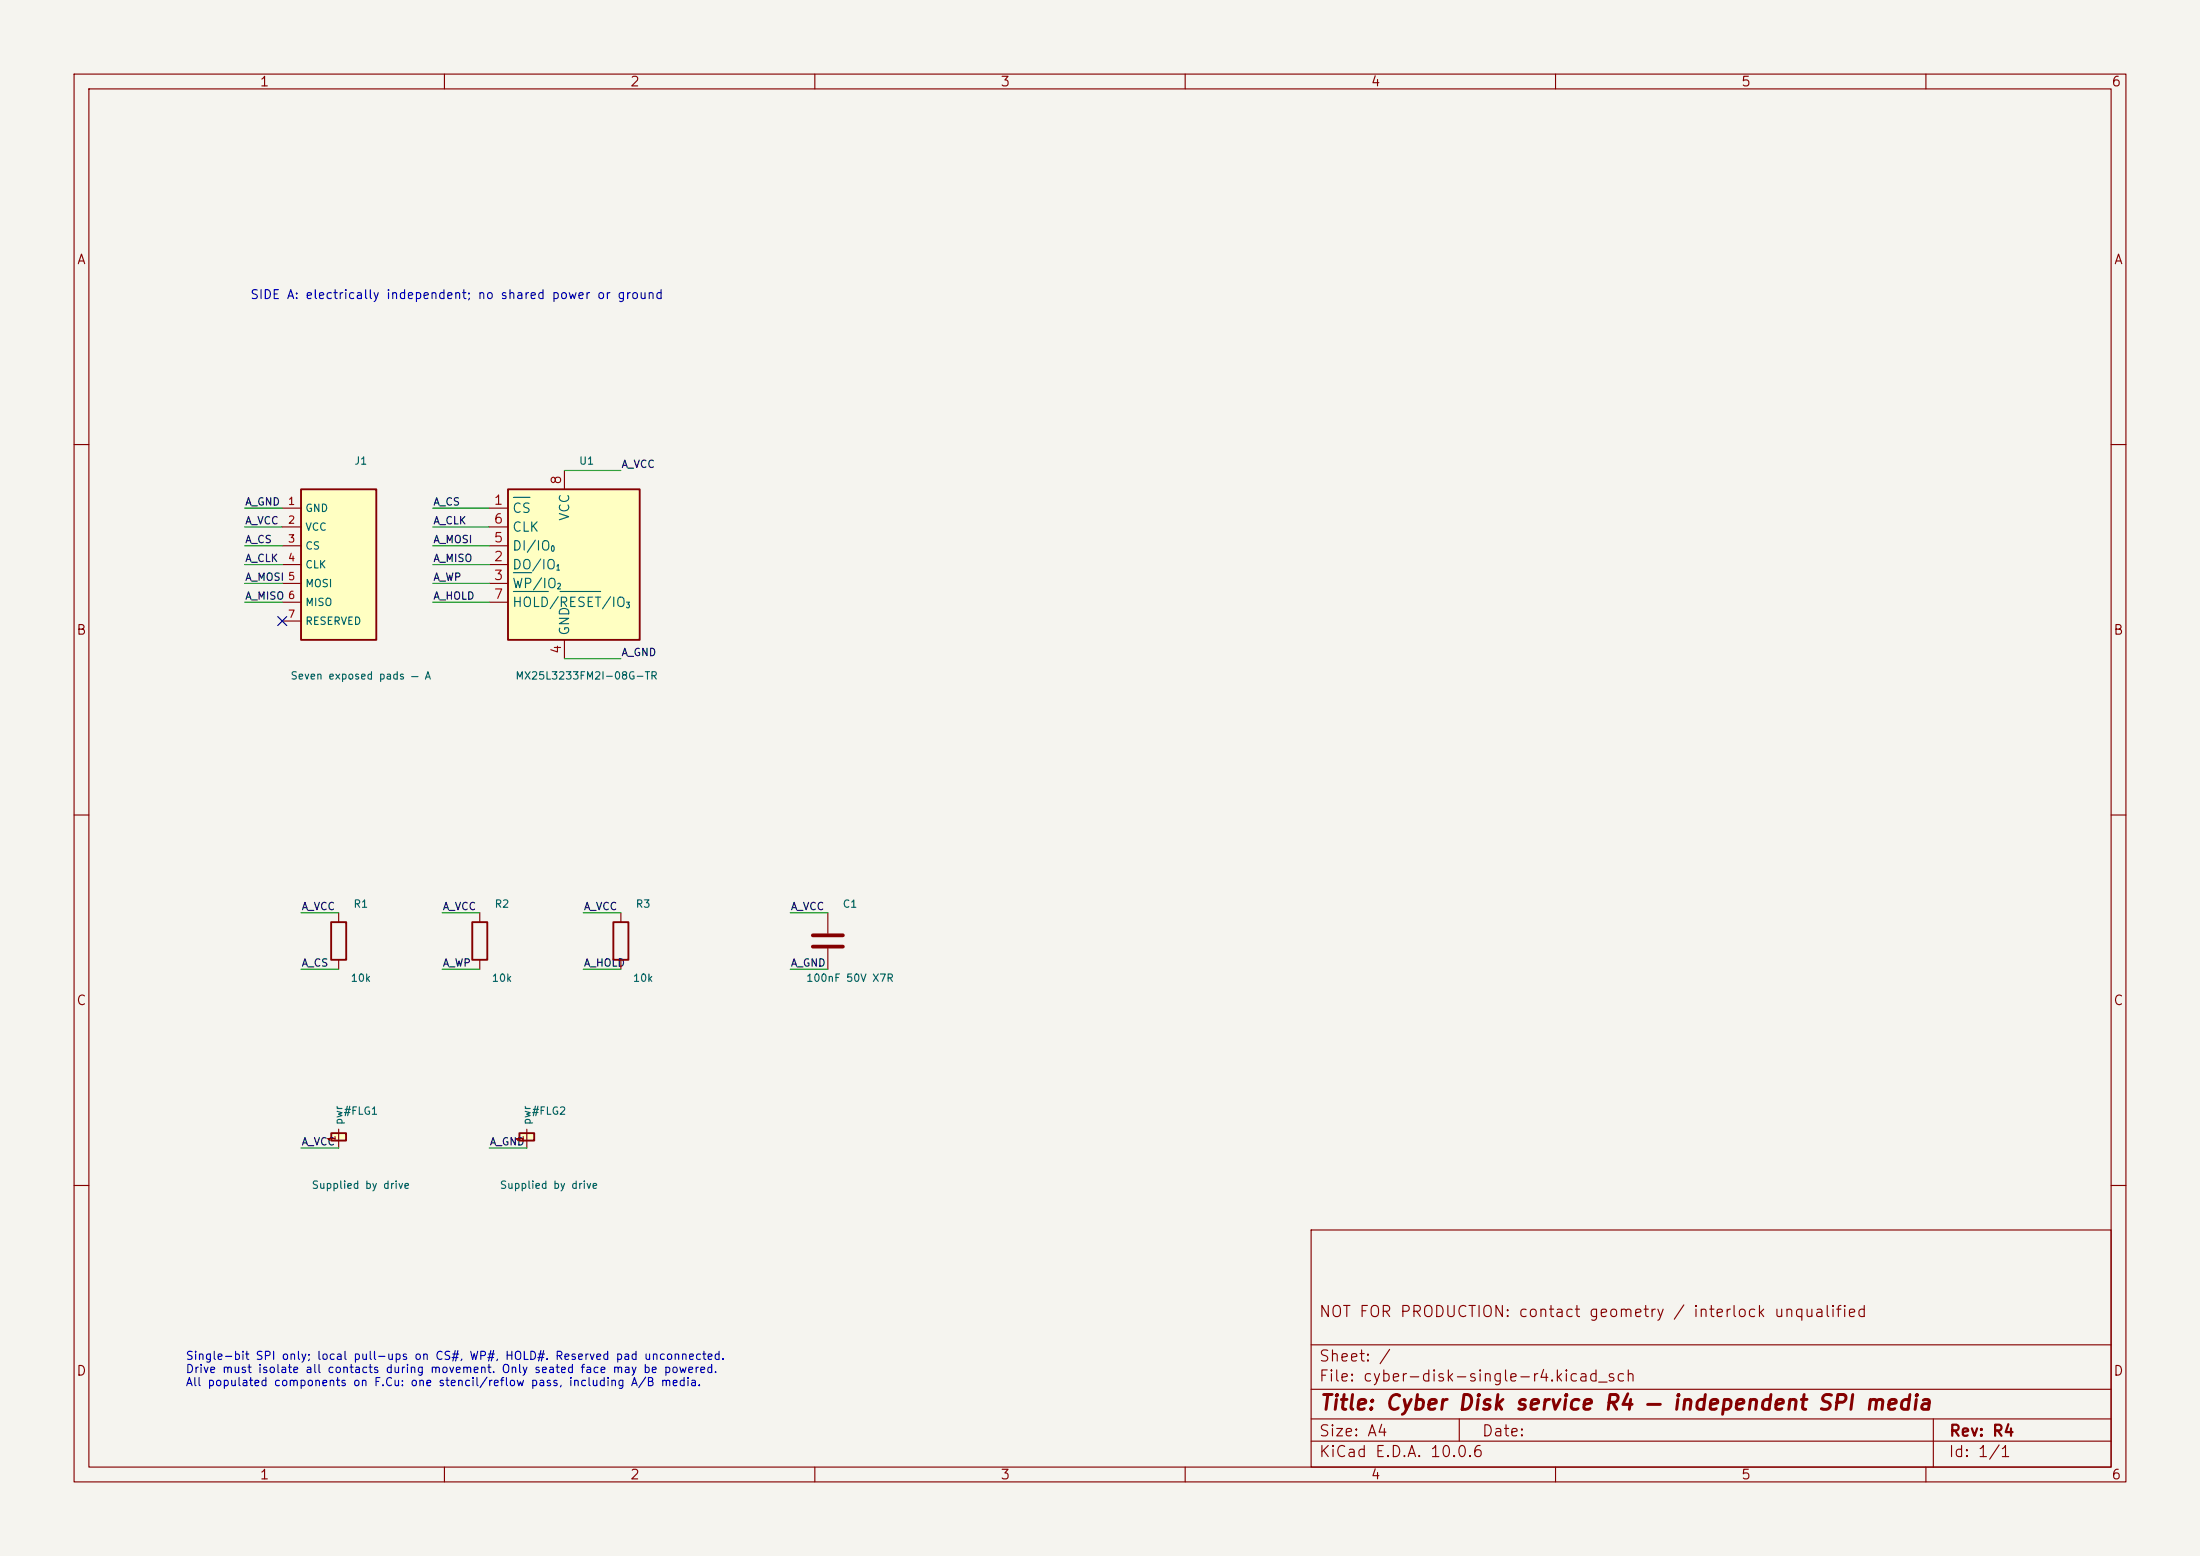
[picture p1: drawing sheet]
(kicad_sch (version 20230121) (generator eeschema) (paper "A4") (title_block (title "Cyber Disk service R4 — independent SPI media") (rev "R4") (comment 1 "NOT FOR PRODUCTION: contact geometry / interlock unqualified")) (lib_symbols (symbol "Roddy:MX25L3233FM2I_08G"
  (exclude_from_sim no)
  (in_bom yes)
  (on_board yes)
  (in_pos_files yes)
  (duplicate_pin_numbers_are_jumpers no)
  (property "Reference" "U" (at -6.35 11.43 0) (show_name no) (do_not_autoplace no) (effects (font (size 1.27 1.27))))
  (property "Value" "MX25L3233FM2I_08G" (at 7.62 11.43 0) (show_name no) (do_not_autoplace no) (effects (font (size 1.27 1.27))))
  (property "Footprint" "Package_SO:SOIC-8_5.3x5.3mm_P1.27mm" (at 0 0 0) (show_name no) (do_not_autoplace no) (hide yes) (effects (font (size 1.27 1.27))))
  (property "Datasheet" "https://www.macronix.com/Lists/Datasheet/Attachments/8933/MX25L3233F,%203V,%2032Mb,%20v1.7.pdf" (at 0 0 0) (show_name no) (do_not_autoplace no) (hide yes) (effects (font (size 1.27 1.27))))
  (property "Description" "32Mbit / 4MiB Serial Flash Memory, Standard/Dual/Quad SPI, 2.65-3.6V, SOP-8 (200 mil)" (at 0 0 0) (show_name no) (do_not_autoplace no) (hide yes) (effects (font (size 1.27 1.27))))
  (symbol "MX25L3233FM2I_08G_0_1"
   (rectangle (start -7.62 10.16) (end 10.16 -10.16) (stroke (width 0.254) (type default)) (fill (type background))))
  (symbol "MX25L3233FM2I_08G_1_1"
   (pin input line (at -10.16 7.62 0) (length 2.54) (name "~{CS}" (effects (font (size 1.27 1.27)))) (number "1" (effects (font (size 1.27 1.27)))))
   (pin bidirectional line (at -10.16 0 0) (length 2.54) (name "DO/IO_{1}" (effects (font (size 1.27 1.27)))) (number "2" (effects (font (size 1.27 1.27)))))
   (pin bidirectional line (at -10.16 -2.54 0) (length 2.54) (name "~{WP}/IO_{2}" (effects (font (size 1.27 1.27)))) (number "3" (effects (font (size 1.27 1.27)))))
   (pin power_in line (at 0 -12.7 90) (length 2.54) (name "GND" (effects (font (size 1.27 1.27)))) (number "4" (effects (font (size 1.27 1.27)))))
   (pin bidirectional line (at -10.16 2.54 0) (length 2.54) (name "DI/IO_{0}" (effects (font (size 1.27 1.27)))) (number "5" (effects (font (size 1.27 1.27)))))
   (pin input line (at -10.16 5.08 0) (length 2.54) (name "CLK" (effects (font (size 1.27 1.27)))) (number "6" (effects (font (size 1.27 1.27)))))
   (pin bidirectional line (at -10.16 -5.08 0) (length 2.54) (name "~{HOLD}/~{RESET}/IO_{3}" (effects (font (size 1.27 1.27)))) (number "7" (effects (font (size 1.27 1.27)))))
   (pin power_in line (at 0 12.7 270) (length 2.54) (name "VCC" (effects (font (size 1.27 1.27)))) (number "8" (effects (font (size 1.27 1.27))))))
  (embedded_fonts no))
(symbol "Device:R"
  (pin_numbers (hide yes))
  (pin_names
   (offset 0))
  (exclude_from_sim no)
  (in_bom yes)
  (on_board yes)
  (in_pos_files yes)
  (duplicate_pin_numbers_are_jumpers no)
  (property "Reference" "R" (at 2.032 0 90) (show_name no) (do_not_autoplace no) (effects (font (size 1.27 1.27))))
  (property "Value" "R" (at 0 0 90) (show_name no) (do_not_autoplace no) (effects (font (size 1.27 1.27))))
  (property "Footprint" "" (at -1.778 0 90) (show_name no) (do_not_autoplace no) (hide yes) (effects (font (size 1.27 1.27))))
  (property "Datasheet" "" (at 0 0 0) (show_name no) (do_not_autoplace no) (hide yes) (effects (font (size 1.27 1.27))))
  (property "Description" "Resistor" (at 0 0 0) (show_name no) (do_not_autoplace no) (hide yes) (effects (font (size 1.27 1.27))))
  (symbol "R_0_1"
   (rectangle (start -1.016 -2.54) (end 1.016 2.54) (stroke (width 0.254) (type default)) (fill (type none))))
  (symbol "R_1_1"
   (pin passive line (at 0 3.81 270) (length 1.27) (name "" (effects (font (size 1.27 1.27)))) (number "1" (effects (font (size 1.27 1.27)))))
   (pin passive line (at 0 -3.81 90) (length 1.27) (name "" (effects (font (size 1.27 1.27)))) (number "2" (effects (font (size 1.27 1.27))))))
  (embedded_fonts no))
(symbol "Device:C"
  (pin_numbers (hide yes))
  (pin_names
   (offset 0.254))
  (exclude_from_sim no)
  (in_bom yes)
  (on_board yes)
  (in_pos_files yes)
  (duplicate_pin_numbers_are_jumpers no)
  (property "Reference" "C" (at 0.635 2.54 0) (show_name no) (do_not_autoplace no) (effects (font (size 1.27 1.27)) (justify left)))
  (property "Value" "C" (at 0.635 -2.54 0) (show_name no) (do_not_autoplace no) (effects (font (size 1.27 1.27)) (justify left)))
  (property "Footprint" "" (at 0.9652 -3.81 0) (show_name no) (do_not_autoplace no) (hide yes) (effects (font (size 1.27 1.27))))
  (property "Datasheet" "" (at 0 0 0) (show_name no) (do_not_autoplace no) (hide yes) (effects (font (size 1.27 1.27))))
  (property "Description" "Unpolarized capacitor" (at 0 0 0) (show_name no) (do_not_autoplace no) (hide yes) (effects (font (size 1.27 1.27))))
  (symbol "C_0_1"
   (polyline (pts (xy -2.032 0.762) (xy 2.032 0.762)) (stroke (width 0.508) (type default)) (fill (type none)))
   (polyline (pts (xy -2.032 -0.762) (xy 2.032 -0.762)) (stroke (width 0.508) (type default)) (fill (type none))))
  (symbol "C_1_1"
   (pin passive line (at 0 3.81 270) (length 2.794) (name "" (effects (font (size 1.27 1.27)))) (number "1" (effects (font (size 1.27 1.27)))))
   (pin passive line (at 0 -3.81 90) (length 2.794) (name "" (effects (font (size 1.27 1.27)))) (number "2" (effects (font (size 1.27 1.27))))))
  (embedded_fonts no))
(symbol "Roddy:Contact7" (pin_names (offset 0.5)) (in_bom yes) (on_board yes) (property "Reference" "X" (at 0 12 0) (effects (font (size 1 1)))) (property "Value" "Contact7" (at 0 -12 0) (effects (font (size 1 1)))) (symbol "Contact7_1_1" (rectangle (start -5.08 10.16) (end 5.08 -10.16) (stroke (width 0.254) (type default)) (fill (type background))) (pin passive line (at -7.62 7.62 0) (length 2.54) (name "GND" (effects (font (size 1 1)))) (number "1" (effects (font (size 1 1)))) )(pin passive line (at -7.62 5.08 0) (length 2.54) (name "VCC" (effects (font (size 1 1)))) (number "2" (effects (font (size 1 1)))) )(pin passive line (at -7.62 2.54 0) (length 2.54) (name "CS" (effects (font (size 1 1)))) (number "3" (effects (font (size 1 1)))) )(pin passive line (at -7.62 0.0 0) (length 2.54) (name "CLK" (effects (font (size 1 1)))) (number "4" (effects (font (size 1 1)))) )(pin passive line (at -7.62 -2.54 0) (length 2.54) (name "MOSI" (effects (font (size 1 1)))) (number "5" (effects (font (size 1 1)))) )(pin passive line (at -7.62 -5.079999999999999 0) (length 2.54) (name "MISO" (effects (font (size 1 1)))) (number "6" (effects (font (size 1 1)))) )(pin passive line (at -7.62 -7.62 0) (length 2.54) (name "RESERVED" (effects (font (size 1 1)))) (number "7" (effects (font (size 1 1)))) )))
(symbol "Roddy:SupplyFlag" (pin_names (offset 0.5)) (in_bom yes) (on_board yes) (property "Reference" "X" (at 0 12 0) (effects (font (size 1 1)))) (property "Value" "SupplyFlag" (at 0 -12 0) (effects (font (size 1 1)))) (symbol "SupplyFlag_1_1" (rectangle (start -1 1) (end 1 2) (stroke (width 0.254) (type default)) (fill (type background))) (pin power_out line (at 0 0 90) (length 2.54) (name "pwr" (effects (font (size 1 1)))) (number "1" (effects (font (size 1 1)))) ))))
(symbol (lib_id "Roddy:MX25L3233FM2I_08G") (at 76.2 76.2 0) (unit 1) (in_bom yes) (on_board yes) (dnp no) (property "Reference" "U1" (at 79.2 62.2 0) (effects (font (size 1 1)))) (property "Value" "MX25L3233FM2I-08G-TR" (at 79.2 91.2 0) (effects (font (size 1 1)))) (property "Footprint" "HardwareSilk:Package_SO__SOIC-8_5.3x5.3mm_P1.27mm" (at 76.2 76.2 0) (effects (font (size 1 1)) hide)))
(wire (pts (xy 66.0400 68.5800) (xy 58.4200 68.5800)) (stroke (width 0) (type default)))
(label "A_CS" (at 58.4200 68.5800 0) (effects (font (size 1 1)) (justify left bottom)))
(wire (pts (xy 66.0400 76.2000) (xy 58.4200 76.2000)) (stroke (width 0) (type default)))
(label "A_MISO" (at 58.4200 76.2000 0) (effects (font (size 1 1)) (justify left bottom)))
(wire (pts (xy 66.0400 78.7400) (xy 58.4200 78.7400)) (stroke (width 0) (type default)))
(label "A_WP" (at 58.4200 78.7400 0) (effects (font (size 1 1)) (justify left bottom)))
(wire (pts (xy 76.2000 88.9000) (xy 83.8200 88.9000)) (stroke (width 0) (type default)))
(label "A_GND" (at 83.8200 88.9000 0) (effects (font (size 1 1)) (justify left bottom)))
(wire (pts (xy 66.0400 73.6600) (xy 58.4200 73.6600)) (stroke (width 0) (type default)))
(label "A_MOSI" (at 58.4200 73.6600 0) (effects (font (size 1 1)) (justify left bottom)))
(wire (pts (xy 66.0400 71.1200) (xy 58.4200 71.1200)) (stroke (width 0) (type default)))
(label "A_CLK" (at 58.4200 71.1200 0) (effects (font (size 1 1)) (justify left bottom)))
(wire (pts (xy 66.0400 81.2800) (xy 58.4200 81.2800)) (stroke (width 0) (type default)))
(label "A_HOLD" (at 58.4200 81.2800 0) (effects (font (size 1 1)) (justify left bottom)))
(wire (pts (xy 76.2000 63.5000) (xy 83.8200 63.5000)) (stroke (width 0) (type default)))
(label "A_VCC" (at 83.8200 63.5000 0) (effects (font (size 1 1)) (justify left bottom)))
(symbol (lib_id "Roddy:Contact7") (at 45.72 76.2 0) (unit 1) (in_bom yes) (on_board yes) (dnp no) (property "Reference" "J1" (at 48.72 62.2 0) (effects (font (size 1 1)))) (property "Value" "Seven exposed pads — A" (at 48.72 91.2 0) (effects (font (size 1 1)))) (property "Footprint" "HardwareSilk:Roddy__Contact7_F" (at 45.72 76.2 0) (effects (font (size 1 1)) hide)))
(wire (pts (xy 38.1000 68.5800) (xy 33.0200 68.5800)) (stroke (width 0) (type default)))
(label "A_GND" (at 33.0200 68.5800 0) (effects (font (size 1 1)) (justify left bottom)))
(wire (pts (xy 38.1000 71.1200) (xy 33.0200 71.1200)) (stroke (width 0) (type default)))
(label "A_VCC" (at 33.0200 71.1200 0) (effects (font (size 1 1)) (justify left bottom)))
(wire (pts (xy 38.1000 73.6600) (xy 33.0200 73.6600)) (stroke (width 0) (type default)))
(label "A_CS" (at 33.0200 73.6600 0) (effects (font (size 1 1)) (justify left bottom)))
(wire (pts (xy 38.1000 76.2000) (xy 33.0200 76.2000)) (stroke (width 0) (type default)))
(label "A_CLK" (at 33.0200 76.2000 0) (effects (font (size 1 1)) (justify left bottom)))
(wire (pts (xy 38.1000 78.7400) (xy 33.0200 78.7400)) (stroke (width 0) (type default)))
(label "A_MOSI" (at 33.0200 78.7400 0) (effects (font (size 1 1)) (justify left bottom)))
(wire (pts (xy 38.1000 81.2800) (xy 33.0200 81.2800)) (stroke (width 0) (type default)))
(label "A_MISO" (at 33.0200 81.2800 0) (effects (font (size 1 1)) (justify left bottom)))
(no_connect (at 38.1 83.82))
(symbol (lib_id "Device:R") (at 45.72 127 0) (unit 1) (in_bom yes) (on_board yes) (dnp no) (property "Reference" "R1" (at 48.72 122 0) (effects (font (size 1 1)))) (property "Value" "10k" (at 48.72 132 0) (effects (font (size 1 1)))) (property "Footprint" "HardwareSilk:Resistor_SMD__R_0805_2012Metric" (at 45.72 127 0) (effects (font (size 1 1)) hide)))
(wire (pts (xy 45.7200 123.1900) (xy 40.6400 123.1900)) (stroke (width 0) (type default)))
(label "A_VCC" (at 40.6400 123.1900 0) (effects (font (size 1 1)) (justify left bottom)))
(wire (pts (xy 45.7200 130.8100) (xy 40.6400 130.8100)) (stroke (width 0) (type default)))
(label "A_CS" (at 40.6400 130.8100 0) (effects (font (size 1 1)) (justify left bottom)))
(symbol (lib_id "Device:R") (at 64.77 127 0) (unit 1) (in_bom yes) (on_board yes) (dnp no) (property "Reference" "R2" (at 67.77 122 0) (effects (font (size 1 1)))) (property "Value" "10k" (at 67.77 132 0) (effects (font (size 1 1)))) (property "Footprint" "HardwareSilk:Resistor_SMD__R_0805_2012Metric" (at 64.77 127 0) (effects (font (size 1 1)) hide)))
(wire (pts (xy 64.7700 123.1900) (xy 59.6900 123.1900)) (stroke (width 0) (type default)))
(label "A_VCC" (at 59.6900 123.1900 0) (effects (font (size 1 1)) (justify left bottom)))
(wire (pts (xy 64.7700 130.8100) (xy 59.6900 130.8100)) (stroke (width 0) (type default)))
(label "A_WP" (at 59.6900 130.8100 0) (effects (font (size 1 1)) (justify left bottom)))
(symbol (lib_id "Device:R") (at 83.82 127 0) (unit 1) (in_bom yes) (on_board yes) (dnp no) (property "Reference" "R3" (at 86.82 122 0) (effects (font (size 1 1)))) (property "Value" "10k" (at 86.82 132 0) (effects (font (size 1 1)))) (property "Footprint" "HardwareSilk:Resistor_SMD__R_0805_2012Metric" (at 83.82 127 0) (effects (font (size 1 1)) hide)))
(wire (pts (xy 83.8200 123.1900) (xy 78.7400 123.1900)) (stroke (width 0) (type default)))
(label "A_VCC" (at 78.7400 123.1900 0) (effects (font (size 1 1)) (justify left bottom)))
(wire (pts (xy 83.8200 130.8100) (xy 78.7400 130.8100)) (stroke (width 0) (type default)))
(label "A_HOLD" (at 78.7400 130.8100 0) (effects (font (size 1 1)) (justify left bottom)))
(symbol (lib_id "Device:C") (at 111.76 127 0) (unit 1) (in_bom yes) (on_board yes) (dnp no) (property "Reference" "C1" (at 114.76 122 0) (effects (font (size 1 1)))) (property "Value" "100nF 50V X7R" (at 114.76 132 0) (effects (font (size 1 1)))) (property "Footprint" "HardwareSilk:Capacitor_SMD__C_0805_2012Metric" (at 111.76 127 0) (effects (font (size 1 1)) hide)))
(wire (pts (xy 111.7600 123.1900) (xy 106.6800 123.1900)) (stroke (width 0) (type default)))
(label "A_VCC" (at 106.6800 123.1900 0) (effects (font (size 1 1)) (justify left bottom)))
(wire (pts (xy 111.7600 130.8100) (xy 106.6800 130.8100)) (stroke (width 0) (type default)))
(label "A_GND" (at 106.6800 130.8100 0) (effects (font (size 1 1)) (justify left bottom)))
(symbol (lib_id "Roddy:SupplyFlag") (at 45.72 154.94 0) (unit 1) (in_bom yes) (on_board no) (dnp no) (property "Reference" "#FLG1" (at 48.72 149.94 0) (effects (font (size 1 1)))) (property "Value" "Supplied by drive" (at 48.72 159.94 0) (effects (font (size 1 1)))) (property "Footprint" "" (at 45.72 154.94 0) (effects (font (size 1 1)) hide)))
(wire (pts (xy 45.7200 154.9400) (xy 40.6400 154.9400)) (stroke (width 0) (type default)))
(label "A_VCC" (at 40.6400 154.9400 0) (effects (font (size 1 1)) (justify left bottom)))
(symbol (lib_id "Roddy:SupplyFlag") (at 71.12 154.94 0) (unit 1) (in_bom yes) (on_board no) (dnp no) (property "Reference" "#FLG2" (at 74.12 149.94 0) (effects (font (size 1 1)))) (property "Value" "Supplied by drive" (at 74.12 159.94 0) (effects (font (size 1 1)))) (property "Footprint" "" (at 71.12 154.94 0) (effects (font (size 1 1)) hide)))
(wire (pts (xy 71.1200 154.9400) (xy 66.0400 154.9400)) (stroke (width 0) (type default)))
(label "A_GND" (at 66.0400 154.9400 0) (effects (font (size 1 1)) (justify left bottom)))
(text "SIDE A: electrically independent; no shared power or ground" (at 33.72 40 0) (effects (font (size 1.2 1.2)) (justify left)))
(text "Single-bit SPI only; local pull-ups on CS#, WP#, HOLD#. Reserved pad unconnected.\nDrive must isolate all contacts during movement. Only seated face may be powered.\nAll populated components on F.Cu: one stencil/reflow pass, including A/B media." (at 25 185 0) (effects (font (size 1.1 1.1)) (justify left)))
(sheet_instances (path "" (page "1"))))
